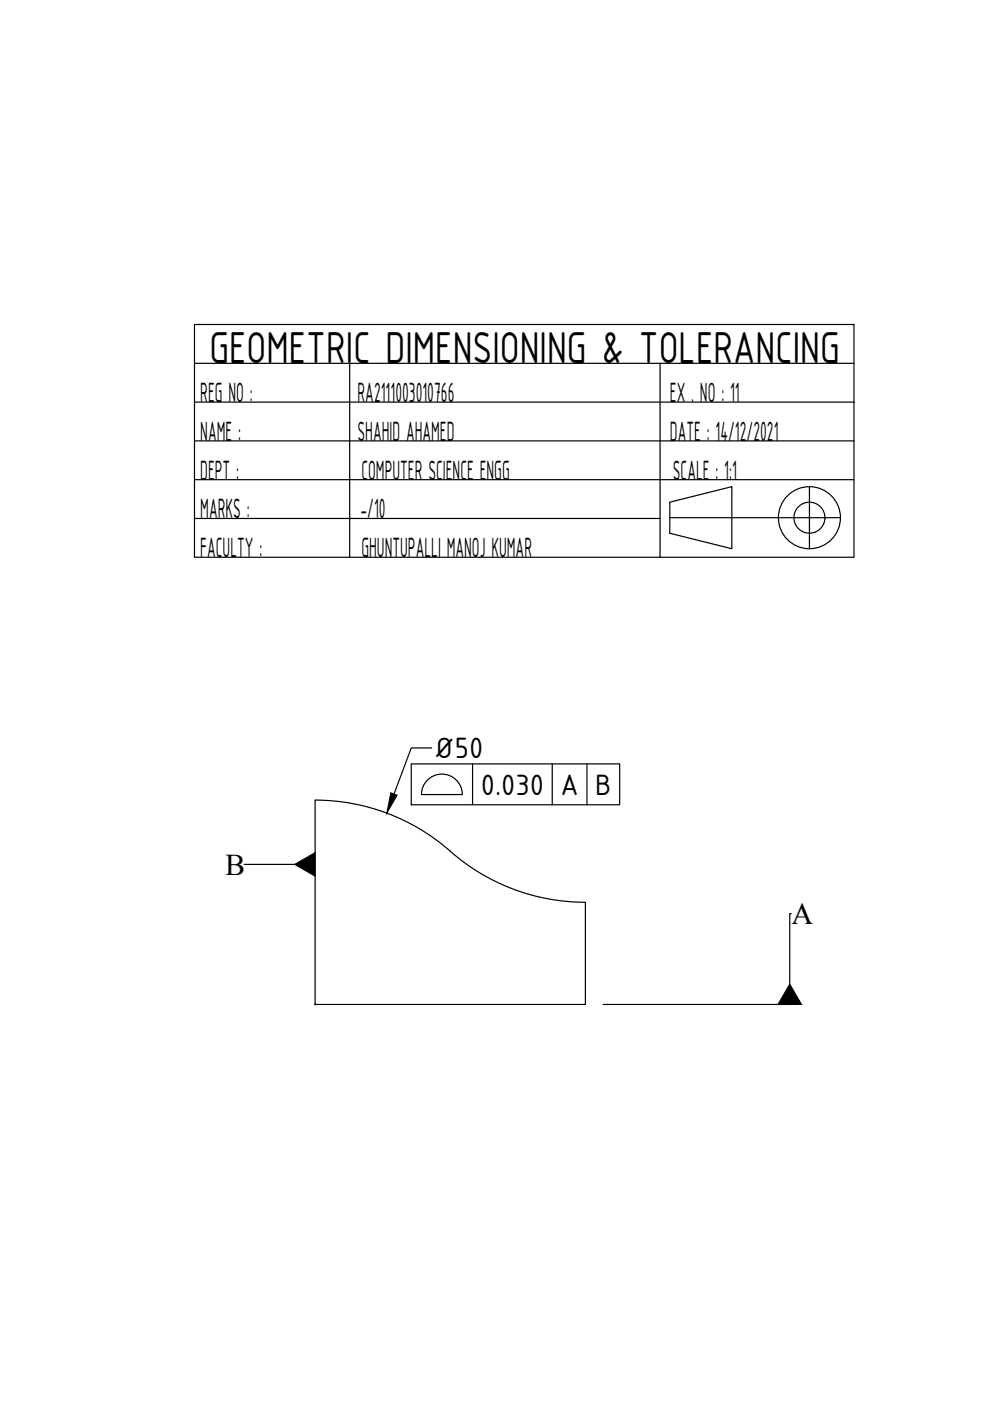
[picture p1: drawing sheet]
<svg xmlns="http://www.w3.org/2000/svg" width="210mm" height="297mm" viewBox="0 0 210 297" stroke-linecap="round" stroke-linejoin="round" font-family="sans-serif">
<!-- layer: 0 -->
<g fill="none" stroke="#000" stroke-width=".25">
<path d="M41.2 68.8h139.9v49.3h-139.9zM41.2 77h139.9M74.1 77v41.1M139.9 77v41.1M41.2 85.3h139.9M41.2 93.5h139.9M41.2 101.7h139.9M41.2 109.9h98.7M142 106.5l13.2-3.3v13.1l-13.2-3.2zM142 109.8h36.2M171.6 103.2v13.1M91.5 158.6h-4.3l-3.7 9.7"/>
<path d="M66.8 169.6a43.9 43.9 0 0 1 30.1 12.1 43.3 43.3 0 0 0 27.2 9.6M66.8 169.6v43.4h57.3v-21.7M87.2 162h44.2v8.6h-44.2zM90.9 165.1a4.3 4.3 0 0 1 4.6-.6 4.3 4.3 0 0 1 2.5 4h-8.6a4.3 4.3 0 0 1 1.5-3.4zM100.2 162v8.6M117.1 162v8.6M124.5 162v8.6M51.8 183.3h10.7M167.8 193.7h-.4v14.9M66.7 213h.2M66.8 212.9v.1M127.9 213h39.5"/>
<circle cx="171.6" cy="109.8" r="6.6"/>
<circle cx="171.6" cy="109.8" r="3.3"/>
</g>
<path d="M82.9 168.1l1.3 .5-2.2 3.8zM62.5 183.3l4.3-2.5v5zM167.4 208.6l2.6 4.4h-5.1z" fill="#000" stroke="#000" stroke-width=".21"/>
<text font-size="10.2" x="44.4" y="77">GEOMETRIC DIMENSIONING &amp; TOLERANCING</text>
<g font-size="6.7">
<text x="92.1" y="160.7">Ø50</text>
<text x="101.9" y="168.5">0.030</text>
<text x="118.8" y="168.5">A</text>
<text x="126.2" y="168.5">B</text>
</g>
<g font-size="6.4">
<text x="42.5" y="85.3">REG NO :</text>
<text x="75.8" y="85.3">RA2111003010766</text>
<text x="142" y="85.3">EX . NO : 11</text>
<text x="42.5" y="93.5">NAME :</text>
<text x="75.8" y="93.5">SHAHID AHAMED</text>
<text x="142.1" y="93.5">DATE : 14/12/2021</text>
<text x="42.5" y="101.7">DEPT :</text>
<text x="76.6" y="101.7">COMPUTER SCIENCE ENGG</text>
<text x="142.7" y="101.7">SCALE : 1:1</text>
<text x="42.5" y="109.9">MARKS :</text>
<text x="76.4" y="109.9">-/10</text>
<text x="42.5" y="118.1">FACULTY :</text>
<text x="76.6" y="118.1">GHUNTUPALLI MANOJ KUMAR</text>
<text x="47.8" y="185.4">B</text>
<text x="167.8" y="195.9">A</text>
</g>
</svg>
